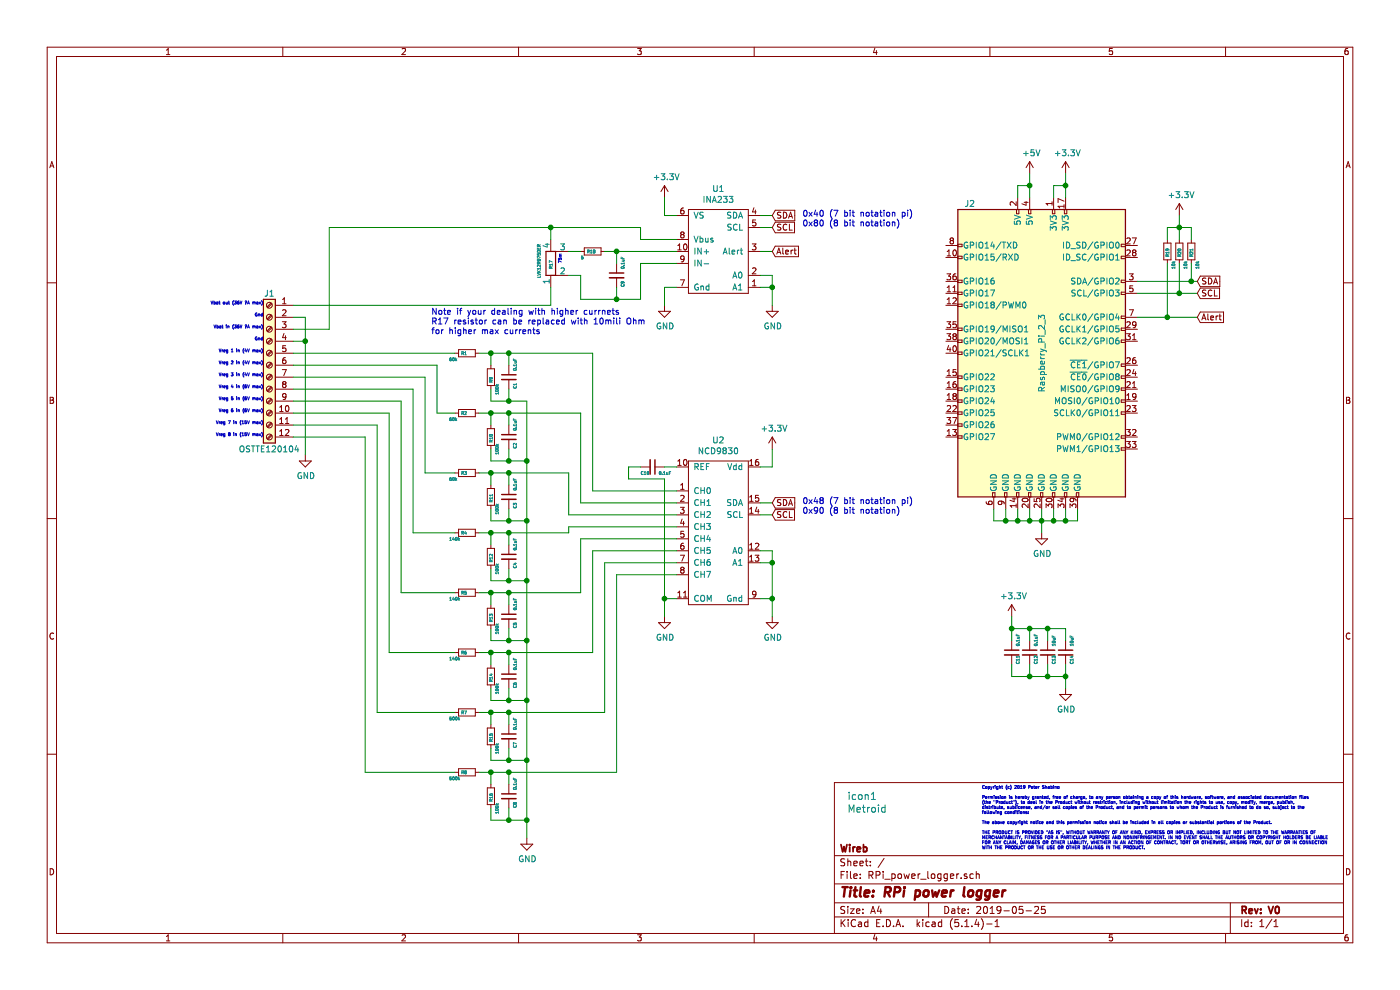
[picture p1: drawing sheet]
EESchema Schematic File Version 4
LIBS:power
LIBS:device
LIBS:transistors
LIBS:conn
LIBS:linear
LIBS:regul
LIBS:74xx
LIBS:cmos4000
LIBS:adc-dac
LIBS:memory
LIBS:xilinx
LIBS:microcontrollers
LIBS:dsp
LIBS:microchip
LIBS:analog_switches
LIBS:motorola
LIBS:texas
LIBS:intel
LIBS:audio
LIBS:interface
LIBS:digital-audio
LIBS:philips
LIBS:display
LIBS:cypress
LIBS:siliconi
LIBS:opto
LIBS:atmel
LIBS:contrib
LIBS:valves
LIBS:A&O
LIBS:Aliexpress
LIBS:Arkled
LIBS:Avago
LIBS:badgelife_shitty_addon_v169bis
LIBS:badgelife_shitty_connector
LIBS:BCD
LIBS:Citizen
LIBS:Conexant
LIBS:Conn_pjs
LIBS:Cree
LIBS:CTS
LIBS:degson
LIBS:Diodes_inc
LIBS:dk_Addressable-Specialty
LIBS:dk_Alarms-Buzzers-and-Sirens
LIBS:dk_Automotive-Relays
LIBS:dk_Balun
LIBS:dk_Barrel-Audio-Connectors
LIBS:dk_Battery-Holders-Clips-Contacts
LIBS:dk_Clock-Timing-Clock-Generators-PLLs-Frequency-Synthesizers
LIBS:dk_Clock-Timing-Programmable-Timers-and-Oscillators
LIBS:dk_Clock-Timing-Real-Time-Clocks
LIBS:dk_Coaxial-Connectors-RF
LIBS:dk_Current-Transducers
LIBS:dk_D-Sub-Connectors
LIBS:dk_Data-Acquisition-ADCs-DACs-Special-Purpose
LIBS:dk_Data-Acquisition-Analog-to-Digital-Converters-ADC
LIBS:dk_Data-Acquisition-Digital-Potentiometers
LIBS:dk_Data-Acquisition-Digital-to-Analog-Converters-DAC
LIBS:dk_Data-Acquisition-Touch-Screen-Controllers
LIBS:dk_DC-DC-Converters
LIBS:dk_Digital-Isolators
LIBS:dk_Diodes-Bridge-Rectifiers
LIBS:dk_Diodes-Rectifiers-Arrays
LIBS:dk_Diodes-Rectifiers-Single
LIBS:dk_Diodes-Zener-Single
LIBS:dk_Display-Modules-LCD-OLED-Graphic
LIBS:dk_Display-Modules-LED-Character-and-Numeric
LIBS:dk_Embedded-Microcontrollers
LIBS:dk_Encoders
LIBS:dk_Evaluation-Boards-Sensors
LIBS:dk_Ferrite-Beads-and-Chips
LIBS:dk_Fixed-Inductors
LIBS:dk_Fuses
LIBS:dk_Gas-Sensors
LIBS:dk_Humidity-Moisture-Sensors
LIBS:dk_Image-Sensors-Camera
LIBS:dk_Infrared-UV-Visible-Emitters
LIBS:dk_Inrush-Current-Limiters-ICL
LIBS:dk_Interface-Analog-Switches-Multiplexers-Demultiplexers
LIBS:dk_Interface-Analog-Switches-Special-Purpose
LIBS:dk_Interface-Controllers
LIBS:dk_Interface-Drivers-Receivers-Transceivers
LIBS:dk_Interface-I-O-Expanders
LIBS:dk_Interface-Modules
LIBS:dk_Interface-Sensor-and-Detector-Interfaces
LIBS:dk_Interface-Sensor-Capacitive-Touch
LIBS:dk_Interface-Specialized
LIBS:dk_LED-Indication-Discrete
LIBS:dk_LEDs-Circuit-Board-Indicators-Arrays-Light-Bars-Bar-Graphs
LIBS:dk_Linear-Amplifiers-Audio
LIBS:dk_Linear-Amplifiers-Instrumentation-OP-Amps-Buffer-Amps
LIBS:dk_Linear-Comparators
LIBS:dk_Logic-Buffers-Drivers-Receivers-Transceivers
LIBS:dk_Logic-Flip-Flops
LIBS:dk_Logic-Gates-and-Inverters
LIBS:dk_Logic-Multivibrators
LIBS:dk_Logic-Shift-Registers
LIBS:dk_Logic-Signal-Switches-Multiplexers-Decoders
LIBS:dk_Logic-Translators-Level-Shifters
LIBS:dk_Magnetic-Sensors-Compass-Magnetic-Field-Modules
LIBS:dk_Magnetic-Sensors-Linear-Compass-ICs
LIBS:dk_Magnetic-Sensors-Switches-Solid-State
LIBS:dk_Memory-Connectors-PC-Card-Sockets
LIBS:dk_Memory
LIBS:dk_Microphones
LIBS:dk_Modular-Connectors-Jacks-With-Magnetics
LIBS:dk_Modular-Connectors-Jacks
LIBS:dk_Motion-Sensors-Accelerometers
LIBS:dk_Motion-Sensors-IMUs-Inertial-Measurement-Units
LIBS:dk_Motion-Sensors-Tilt-Switches
LIBS:dk_Navigation-Switches-Joystick
LIBS:dk_Optical-Sensors-Ambient-Light-IR-UV-Sensors
LIBS:dk_Optical-Sensors-Photo-Detectors-Remote-Receiver
LIBS:dk_Optical-Sensors-Photodiodes
LIBS:dk_Optical-Sensors-Phototransistors
LIBS:dk_Optical-Sensors-Reflective-Analog-Output
LIBS:dk_Optoisolators-Logic-Output
LIBS:dk_Optoisolators-Transistor-Photovoltaic-Output
LIBS:dk_Optoisolators-Triac-SCR-Output
LIBS:dk_Oscillators
LIBS:dk_PMIC-AC-DC-Converters-Offline-Switchers
LIBS:dk_PMIC-Battery-Chargers
LIBS:dk_PMIC-Battery-Management
LIBS:dk_PMIC-Current-Regulation-Management
LIBS:dk_PMIC-Full-Half-Bridge-Drivers
LIBS:dk_PMIC-Gate-Drivers
LIBS:dk_PMIC-LED-Drivers
LIBS:dk_PMIC-Motor-Drivers-Controllers
LIBS:dk_PMIC-OR-Controllers-Ideal-Diodes
LIBS:dk_PMIC-Power-Distribution-Switches-Load-Drivers
LIBS:dk_PMIC-Power-Management-Specialized
LIBS:dk_PMIC-RMS-to-DC-Converters
LIBS:dk_PMIC-Supervisors
LIBS:dk_PMIC-Thermal-Management
LIBS:dk_PMIC-V-F-and-F-V-Converters
LIBS:dk_PMIC-Voltage-Reference
LIBS:dk_PMIC-Voltage-Regulators-DC-DC-Switching-Controllers
LIBS:dk_PMIC-Voltage-Regulators-DC-DC-Switching-Regulators
LIBS:dk_PMIC-Voltage-Regulators-Linear
LIBS:dk_PMIC-Voltage-Regulators-Special-Purpose
LIBS:dk_Power-Relays-Over-2-Amps
LIBS:dk_Pressure-Sensors-Transducers
LIBS:dk_Programmable-Oscillators
LIBS:dk_Pushbutton-Switches
LIBS:dk_Rectangular-Connectors-Headers-Male-Pins
LIBS:dk_Reed-Relays
LIBS:dk_Resistor-Networks-Arrays
LIBS:dk_RF-Amplifiers
LIBS:dk_RF-Antennas
LIBS:dk_RF-Demodulators
LIBS:dk_RF-Detectors
LIBS:dk_RF-Evaluation-and-Development-Kits-Boards
LIBS:dk_RF-Receivers
LIBS:dk_RF-Switches
LIBS:dk_RF-Transceiver-ICs
LIBS:dk_RF-Transceiver-Modules
LIBS:dk_RF-Transmitters
LIBS:dk_RFID-RF-Access-Monitoring-ICs
LIBS:dk_Rotary-Potentiometers-Rheostats
LIBS:dk_Sensors-Transducers_Accessories
LIBS:dk_Signal-Relays-Up-to-2-Amps
LIBS:dk_Slide-Switches
LIBS:dk_Solid-State-Relays
LIBS:dk_Specialized-ICs
LIBS:dk_Specialized-Sensors
LIBS:dk_Surge-Suppression-ICs
LIBS:dk_Tactile-Switches
LIBS:dk_Temperature-Sensors-Analog-and-Digital-Output
LIBS:dk_Thermal-Cutoffs-Thermal-Fuses
LIBS:dk_Thyristors-DIACs-SIDACs
LIBS:dk_Thyristors-SCRs
LIBS:dk_Thyristors-TRIACs
LIBS:dk_Toggle-Switches
LIBS:dk_Transistors-Bipolar-BJT-Arrays
LIBS:dk_Transistors-Bipolar-BJT-RF
LIBS:dk_Transistors-Bipolar-BJT-Single-Pre-Biased
LIBS:dk_Transistors-Bipolar-BJT-Single
LIBS:dk_Transistors-FETs-MOSFETs-Arrays
LIBS:dk_Transistors-FETs-MOSFETs-RF
LIBS:dk_Transistors-FETs-MOSFETs-Single
LIBS:dk_Transistors-JFETs
LIBS:dk_Trimmer-Potentiometers
LIBS:dk_TVS-Diodes
LIBS:dk_TVS-Mixed-Technology
LIBS:dk_USB-DVI-HDMI-Connectors
LIBS:Eaton_Bussmann
LIBS:Fairchild
LIBS:Harvatek
LIBS:Industrial
LIBS:ISSI
LIBS:IXYS
LIBS:Kemet
LIBS:Kingbright
LIBS:Knowles
LIBS:LED-pjs
LIBS:metroid
LIBS:MF_Aesthetics
LIBS:MF_Connectors
LIBS:MF_Discrete_Semiconductor
LIBS:MF_Displays
LIBS:MF_Frequency_Control
LIBS:MF_IC_Analog
LIBS:MF_IC_Digital
LIBS:MF_IC_Power
LIBS:MF_LEDs
LIBS:MF_Passives
LIBS:MF_Sensors
LIBS:MF_Switches
LIBS:Micrel
LIBS:Microchip_pjs
LIBS:nuvoton
LIBS:NXP
LIBS:On_Semi
LIBS:Oscillators
LIBS:Parallax
LIBS:passive
LIBS:raspberry_pi
LIBS:Richtek
LIBS:Rohm_semi
LIBS:Sharp
LIBS:Stepstick
LIBS:ST_Micro
LIBS:Switch_pjs
LIBS:Taiwan_semi
LIBS:TI
LIBS:TI_pjs
LIBS:Toshiba
LIBS:transistors_pjs
LIBS:Tymkrs
LIBS:Vishay
LIBS:RPi_power_logger-cache
EELAYER 30 0
EELAYER END
$Descr A4 11693 8268
encoding utf-8
Sheet 1 1
Title "RPi power logger"
Date "2019-05-25"
Rev "V0"
Comp "Wireb"
Comment1 ""
Comment2 ""
Comment3 ""
Comment4 ""
$EndDescr
$Comp
L Connector:Raspberry_Pi_2_3 J2
U 1 1
P 8700 2950
F 0 "J2" H 8100 4200 50  0000 C CNN
F 1 "Raspberry_Pi_2_3" V 8700 2950 50  0000 C CNN
F 2 "Pin_Headers:Pin_Header_Straight_2x20_Pitch2.54mm" H 8700 2950 50  0001 C CNN
F 3 "https://www.raspberrypi.org/documentation/hardware/raspberrypi/schematics/rpi_SCH_3bplus_1p0_reduced.pdf" H 8700 2950 50  0001 C CNN
	1    8700 2950
	1    0    0    -1  
$EndComp
$Comp
L TI_pjs:INA233 U1
U 1 1
P 6350 1800
F 0 "U1" H 6000 2025 50  0000 C CNN
F 1 "INA233" H 6000 1934 50  0000 C CNN
F 2 "digikey-footprints:MSOP-10_W3mm" H 6250 1800 50  0001 C CNN
F 3 "" H 6250 1800 50  0001 C CNN
	1    6350 1800
	1    0    0    -1  
$EndComp
$Comp
L On_Semi:NCD9830 U2
U 1 1
P 6350 3900
F 0 "U2" H 6000 4125 50  0000 C CNN
F 1 "NCD9830" H 6000 4034 50  0000 C CNN
F 2 "Housings_SSOP:TSSOP-16_4.4x5mm_Pitch0.65mm" H 6250 3500 50  0001 C CNN
F 3 "" H 6250 3500 50  0001 C CNN
	1    6350 3900
	1    0    0    -1  
$EndComp
Wire Wire Line
	8500 1650 8500 1550
Wire Wire Line
	8500 1550 8600 1550
Wire Wire Line
	8600 1550 8600 1650
Wire Wire Line
	8600 1550 8600 1450
Connection ~ 8600 1550
Wire Wire Line
	8800 1650 8800 1550
Wire Wire Line
	8800 1550 8900 1550
Wire Wire Line
	8900 1550 8900 1650
Wire Wire Line
	8900 1550 8900 1450
Connection ~ 8900 1550
Wire Wire Line
	8300 4250 8300 4350
Wire Wire Line
	8300 4350 8400 4350
Wire Wire Line
	9000 4350 9000 4250
Wire Wire Line
	8900 4250 8900 4350
Connection ~ 8900 4350
Wire Wire Line
	8900 4350 9000 4350
Wire Wire Line
	8400 4250 8400 4350
Connection ~ 8400 4350
Wire Wire Line
	8400 4350 8500 4350
Wire Wire Line
	8500 4250 8500 4350
Connection ~ 8500 4350
Wire Wire Line
	8500 4350 8600 4350
Wire Wire Line
	8800 4250 8800 4350
Connection ~ 8800 4350
Wire Wire Line
	8800 4350 8900 4350
Wire Wire Line
	8700 4250 8700 4350
Connection ~ 8700 4350
Wire Wire Line
	8700 4350 8800 4350
Wire Wire Line
	8600 4250 8600 4350
Connection ~ 8600 4350
Wire Wire Line
	8600 4350 8700 4350
Wire Wire Line
	8700 4350 8700 4450
$Comp
L power:+5V #PWR010
U 1 1
P 8600 1450
F 0 "#PWR010" H 8600 1300 50  0001 C CNN
F 1 "+5V" H 8615 1623 50  0000 C CNN
F 2 "" H 8600 1450 50  0001 C CNN
F 3 "" H 8600 1450 50  0001 C CNN
	1    8600 1450
	1    0    0    -1  
$EndComp
$Comp
L power:+3.3V #PWR012
U 1 1
P 8900 1450
F 0 "#PWR012" H 8900 1300 50  0001 C CNN
F 1 "+3.3V" H 8915 1623 50  0000 C CNN
F 2 "" H 8900 1450 50  0001 C CNN
F 3 "" H 8900 1450 50  0001 C CNN
	1    8900 1450
	1    0    0    -1  
$EndComp
$Comp
L power:GND #PWR011
U 1 1
P 8700 4450
F 0 "#PWR011" H 8700 4200 50  0001 C CNN
F 1 "GND" H 8705 4277 50  0000 C CNN
F 2 "" H 8700 4450 50  0001 C CNN
F 3 "" H 8700 4450 50  0001 C CNN
	1    8700 4450
	1    0    0    -1  
$EndComp
Wire Wire Line
	9500 2350 9950 2350
Wire Wire Line
	9500 2450 9850 2450
Text GLabel 10000 2350 2    50   Input ~ 0
SDA
Text GLabel 10000 2450 2    50   Input ~ 0
SCL
Wire Wire Line
	9500 2650 9750 2650
Text GLabel 10000 2650 2    50   Input ~ 0
Alert
$Comp
L Device:R_Small R19
U 1 1
P 9750 2100
F 0 "R19" V 9750 2050 25  0000 L CNN
F 1 "10k" V 9800 1950 25  0000 L CNN
F 2 "Resistors_SMD:R_0603" H 9750 2100 50  0001 C CNN
F 3 "~" H 9750 2100 50  0001 C CNN
	1    9750 2100
	1    0    0    -1  
$EndComp
$Comp
L Device:R_Small R20
U 1 1
P 9850 2100
F 0 "R20" V 9850 2050 25  0000 L CNN
F 1 "10k" V 9900 1950 25  0000 L CNN
F 2 "Resistors_SMD:R_0603" H 9850 2100 50  0001 C CNN
F 3 "~" H 9850 2100 50  0001 C CNN
	1    9850 2100
	1    0    0    -1  
$EndComp
$Comp
L Device:R_Small R21
U 1 1
P 9950 2100
F 0 "R21" V 9950 2050 25  0000 L CNN
F 1 "10k" V 10000 1950 25  0000 L CNN
F 2 "Resistors_SMD:R_0603" H 9950 2100 50  0001 C CNN
F 3 "~" H 9950 2100 50  0001 C CNN
	1    9950 2100
	1    0    0    -1  
$EndComp
Wire Wire Line
	9750 2000 9750 1900
Wire Wire Line
	9750 1900 9850 1900
Wire Wire Line
	9950 1900 9950 2000
Wire Wire Line
	9850 2000 9850 1900
Connection ~ 9850 1900
Wire Wire Line
	9850 1900 9950 1900
Wire Wire Line
	9850 1900 9850 1800
Wire Wire Line
	9950 2200 9950 2350
Connection ~ 9950 2350
Wire Wire Line
	9950 2350 10000 2350
Wire Wire Line
	9850 2200 9850 2450
Connection ~ 9850 2450
Wire Wire Line
	9850 2450 10000 2450
Wire Wire Line
	9750 2200 9750 2650
Connection ~ 9750 2650
Wire Wire Line
	9750 2650 10000 2650
$Comp
L power:+3.3V #PWR014
U 1 1
P 9850 1800
F 0 "#PWR014" H 9850 1650 50  0001 C CNN
F 1 "+3.3V" H 9865 1973 50  0000 C CNN
F 2 "" H 9850 1800 50  0001 C CNN
F 3 "" H 9850 1800 50  0001 C CNN
	1    9850 1800
	1    0    0    -1  
$EndComp
$Comp
L Device:C_Small C11
U 1 1
P 8450 5450
F 0 "C11" V 8500 5350 25  0000 L CNN
F 1 "0.1uF" V 8500 5500 25  0000 L CNN
F 2 "Capacitors_SMD:C_0603" H 8450 5450 50  0001 C CNN
F 3 "~" H 8450 5450 50  0001 C CNN
	1    8450 5450
	1    0    0    -1  
$EndComp
Wire Wire Line
	6350 4600 6450 4600
Wire Wire Line
	6450 4600 6450 4700
Wire Wire Line
	6350 5000 6450 5000
Connection ~ 6450 5000
Wire Wire Line
	6450 5000 6450 5150
Wire Wire Line
	6350 4700 6450 4700
Connection ~ 6450 4700
Wire Wire Line
	6450 4700 6450 5000
Wire Wire Line
	6350 3900 6450 3900
Wire Wire Line
	6450 3900 6450 3750
$Comp
L power:GND #PWR08
U 1 1
P 6450 5150
F 0 "#PWR08" H 6450 4900 50  0001 C CNN
F 1 "GND" H 6455 4977 50  0000 C CNN
F 2 "" H 6450 5150 50  0001 C CNN
F 3 "" H 6450 5150 50  0001 C CNN
	1    6450 5150
	1    0    0    -1  
$EndComp
$Comp
L power:+3.3V #PWR07
U 1 1
P 6450 3750
F 0 "#PWR07" H 6450 3600 50  0001 C CNN
F 1 "+3.3V" H 6465 3923 50  0000 C CNN
F 2 "" H 6450 3750 50  0001 C CNN
F 3 "" H 6450 3750 50  0001 C CNN
	1    6450 3750
	1    0    0    -1  
$EndComp
Text Notes 6700 1900 0    50   ~ 0
0x40 (7 bit notation pi)\n0x80 (8 bit notation) 
Wire Wire Line
	6350 2300 6450 2300
Wire Wire Line
	6450 2300 6450 2400
Wire Wire Line
	6350 2400 6450 2400
Connection ~ 6450 2400
Wire Wire Line
	6450 2400 6450 2550
Wire Wire Line
	5650 2400 5550 2400
Wire Wire Line
	5550 2400 5550 2550
Wire Wire Line
	5650 1800 5550 1800
Wire Wire Line
	5550 1800 5550 1650
$Comp
L power:+3.3V #PWR03
U 1 1
P 5550 1650
F 0 "#PWR03" H 5550 1500 50  0001 C CNN
F 1 "+3.3V" H 5565 1823 50  0000 C CNN
F 2 "" H 5550 1650 50  0001 C CNN
F 3 "" H 5550 1650 50  0001 C CNN
	1    5550 1650
	1    0    0    -1  
$EndComp
$Comp
L power:GND #PWR04
U 1 1
P 5550 2550
F 0 "#PWR04" H 5550 2300 50  0001 C CNN
F 1 "GND" H 5555 2377 50  0000 C CNN
F 2 "" H 5550 2550 50  0001 C CNN
F 3 "" H 5550 2550 50  0001 C CNN
	1    5550 2550
	1    0    0    -1  
$EndComp
$Comp
L power:GND #PWR06
U 1 1
P 6450 2550
F 0 "#PWR06" H 6450 2300 50  0001 C CNN
F 1 "GND" H 6455 2377 50  0000 C CNN
F 2 "" H 6450 2550 50  0001 C CNN
F 3 "" H 6450 2550 50  0001 C CNN
	1    6450 2550
	1    0    0    -1  
$EndComp
Text Notes 6700 4300 0    50   ~ 0
0x48 (7 bit notation pi)\n0x90 (8 bit notation) 
Wire Wire Line
	6350 1800 6450 1800
Wire Wire Line
	6350 1900 6450 1900
Wire Wire Line
	6350 4200 6450 4200
Wire Wire Line
	6350 4300 6450 4300
Text GLabel 6450 1800 2    50   Input ~ 0
SDA
Text GLabel 6450 4200 2    50   Input ~ 0
SDA
Text GLabel 6450 1900 2    50   Input ~ 0
SCL
Text GLabel 6450 4300 2    50   Input ~ 0
SCL
Wire Wire Line
	6350 2100 6450 2100
Text GLabel 6450 2100 2    50   Input ~ 0
Alert
$Comp
L Device:R_Small R18
U 1 1
P 4950 2100
F 0 "R18" V 4950 2050 25  0000 L CNN
F 1 "5" V 5000 2000 25  0000 L CNN
F 2 "Resistors_SMD:R_0603" H 4950 2100 50  0001 C CNN
F 3 "~" H 4950 2100 50  0001 C CNN
	1    4950 2100
	0    1    1    0   
$EndComp
$Comp
L Device:C_Small C9
U 1 1
P 5150 2300
F 0 "C9" V 5200 2200 25  0000 L CNN
F 1 "0.1uF" V 5200 2350 25  0000 L CNN
F 2 "Capacitors_SMD:C_0603" H 5150 2300 50  0001 C CNN
F 3 "~" H 5150 2300 50  0001 C CNN
	1    5150 2300
	1    0    0    -1  
$EndComp
Wire Wire Line
	4750 2100 4850 2100
Wire Wire Line
	5050 2100 5150 2100
Wire Wire Line
	5150 2100 5150 2200
Wire Wire Line
	5350 2000 5650 2000
Connection ~ 5150 2100
Wire Wire Line
	5150 2500 5150 2400
Wire Wire Line
	5650 2200 5350 2200
Wire Wire Line
	5350 2200 5350 2500
Wire Wire Line
	5350 2500 5150 2500
$Comp
L Device:C_Small C12
U 1 1
P 8600 5450
F 0 "C12" V 8650 5350 25  0000 L CNN
F 1 "0.1uF" V 8650 5500 25  0000 L CNN
F 2 "Capacitors_SMD:C_0603" H 8600 5450 50  0001 C CNN
F 3 "~" H 8600 5450 50  0001 C CNN
	1    8600 5450
	1    0    0    -1  
$EndComp
$Comp
L Device:C_Small C13
U 1 1
P 8750 5450
F 0 "C13" V 8800 5350 25  0000 L CNN
F 1 "10uF" V 8800 5500 25  0000 L CNN
F 2 "Capacitors_SMD:C_0805" H 8750 5450 50  0001 C CNN
F 3 "~" H 8750 5450 50  0001 C CNN
	1    8750 5450
	1    0    0    -1  
$EndComp
$Comp
L Device:C_Small C14
U 1 1
P 8900 5450
F 0 "C14" V 8950 5350 25  0000 L CNN
F 1 "10uF" V 8950 5500 25  0000 L CNN
F 2 "Capacitors_SMD:C_0805" H 8900 5450 50  0001 C CNN
F 3 "~" H 8900 5450 50  0001 C CNN
	1    8900 5450
	1    0    0    -1  
$EndComp
Wire Wire Line
	8450 5550 8450 5650
Wire Wire Line
	8450 5650 8600 5650
Wire Wire Line
	8900 5650 8900 5550
Wire Wire Line
	8750 5550 8750 5650
Connection ~ 8750 5650
Wire Wire Line
	8750 5650 8900 5650
Wire Wire Line
	8600 5550 8600 5650
Connection ~ 8600 5650
Wire Wire Line
	8600 5650 8750 5650
Wire Wire Line
	8900 5650 8900 5750
Connection ~ 8900 5650
Wire Wire Line
	8450 5350 8450 5250
Wire Wire Line
	8450 5250 8600 5250
Wire Wire Line
	8900 5250 8900 5350
Wire Wire Line
	8750 5350 8750 5250
Connection ~ 8750 5250
Wire Wire Line
	8750 5250 8900 5250
Wire Wire Line
	8600 5350 8600 5250
Connection ~ 8600 5250
Wire Wire Line
	8600 5250 8750 5250
Connection ~ 8450 5250
Wire Wire Line
	8450 5250 8450 5150
$Comp
L power:+3.3V #PWR09
U 1 1
P 8450 5150
F 0 "#PWR09" H 8450 5000 50  0001 C CNN
F 1 "+3.3V" H 8465 5323 50  0000 C CNN
F 2 "" H 8450 5150 50  0001 C CNN
F 3 "" H 8450 5150 50  0001 C CNN
	1    8450 5150
	1    0    0    -1  
$EndComp
$Comp
L power:GND #PWR013
U 1 1
P 8900 5750
F 0 "#PWR013" H 8900 5500 50  0001 C CNN
F 1 "GND" H 8905 5577 50  0000 C CNN
F 2 "" H 8900 5750 50  0001 C CNN
F 3 "" H 8900 5750 50  0001 C CNN
	1    8900 5750
	1    0    0    -1  
$EndComp
$Comp
L Device:C_Small C10
U 1 1
P 5450 3900
F 0 "C10" V 5500 3800 25  0000 L CNN
F 1 "0.1uF" V 5500 3950 25  0000 L CNN
F 2 "Capacitors_SMD:C_0603" H 5450 3900 50  0001 C CNN
F 3 "~" H 5450 3900 50  0001 C CNN
	1    5450 3900
	0    1    1    0   
$EndComp
Wire Wire Line
	5650 3900 5550 3900
Wire Wire Line
	5350 3900 5250 3900
Wire Wire Line
	5250 3900 5250 4000
Wire Wire Line
	5650 5000 5550 5000
Wire Wire Line
	5550 5000 5550 5150
Wire Wire Line
	5550 5000 5550 4000
Wire Wire Line
	5550 4000 5250 4000
Connection ~ 5550 5000
$Comp
L power:GND #PWR05
U 1 1
P 5550 5150
F 0 "#PWR05" H 5550 4900 50  0001 C CNN
F 1 "GND" H 5555 4977 50  0000 C CNN
F 2 "" H 5550 5150 50  0001 C CNN
F 3 "" H 5550 5150 50  0001 C CNN
	1    5550 5150
	1    0    0    -1  
$EndComp
$Comp
L Connector:Screw_Terminal_01x12 J1
U 1 1
P 2250 3050
F 0 "J1" H 2250 3650 50  0000 C CNN
F 1 "OSTTE120104" H 2250 2350 50  0000 C CNN
F 2 "TerminalBlocks_Phoenix:TerminalBlock_Phoenix_PT-3.5mm_12pol" H 2250 3050 50  0001 C CNN
F 3 "~" H 2250 3050 50  0001 C CNN
	1    2250 3050
	-1   0    0    -1  
$EndComp
Wire Wire Line
	2450 2650 2550 2650
Wire Wire Line
	2550 2650 2550 2850
Wire Wire Line
	2450 2850 2550 2850
Connection ~ 2550 2850
Wire Wire Line
	2550 2850 2550 3800
$Comp
L power:GND #PWR01
U 1 1
P 2550 3800
F 0 "#PWR01" H 2550 3550 50  0001 C CNN
F 1 "GND" H 2555 3627 50  0000 C CNN
F 2 "" H 2550 3800 50  0001 C CNN
F 3 "" H 2550 3800 50  0001 C CNN
	1    2550 3800
	1    0    0    -1  
$EndComp
Text Notes 2200 2750 2    25   ~ 0
Vbat in (36V ?A max)
Text Notes 2200 2650 2    25   ~ 0
Gnd
Text Notes 2200 2550 2    25   ~ 0
Vbat out (36V ?A max)
Text Notes 2200 2850 2    25   ~ 0
Gnd
Text Notes 2200 2950 2    25   ~ 0
Vreg 1 in (4V max)
Text Notes 2200 3050 2    25   ~ 0
Vreg 2 in (4V max)
Text Notes 2200 3150 2    25   ~ 0
Vreg 3 in (4V max)
Text Notes 2200 3250 2    25   ~ 0
Vreg 4 in (6V max)
Text Notes 2200 3350 2    25   ~ 0
Vreg 5 in (6V max)
Text Notes 2200 3450 2    25   ~ 0
Vreg 6 in (6V max)
Text Notes 2200 3550 2    25   ~ 0
Vreg 7 in (15V max)
Text Notes 2200 3650 2    25   ~ 0
Vreg 8 in (15V max)
$Comp
L Device:R_Small R1
U 1 1
P 3900 2950
F 0 "R1" V 3900 2900 25  0000 L CNN
F 1 "60k" V 3950 2800 25  0000 L CNN
F 2 "Resistors_SMD:R_0603" H 3900 2950 50  0001 C CNN
F 3 "~" H 3900 2950 50  0001 C CNN
	1    3900 2950
	0    1    1    0   
$EndComp
$Comp
L Device:R_Small R9
U 1 1
P 4100 3150
F 0 "R9" V 4100 3100 25  0000 L CNN
F 1 "100k" V 4150 3000 25  0000 L CNN
F 2 "Resistors_SMD:R_0603" H 4100 3150 50  0001 C CNN
F 3 "~" H 4100 3150 50  0001 C CNN
	1    4100 3150
	1    0    0    -1  
$EndComp
$Comp
L Device:C_Small C1
U 1 1
P 4250 3150
F 0 "C1" V 4300 3050 25  0000 L CNN
F 1 "0.1uF" V 4300 3200 25  0000 L CNN
F 2 "Capacitors_SMD:C_0603" H 4250 3150 50  0001 C CNN
F 3 "~" H 4250 3150 50  0001 C CNN
	1    4250 3150
	1    0    0    -1  
$EndComp
Wire Wire Line
	2450 2950 3800 2950
Wire Wire Line
	4000 2950 4100 2950
Wire Wire Line
	4250 2950 4250 3050
Wire Wire Line
	4100 3050 4100 2950
Connection ~ 4100 2950
Wire Wire Line
	4100 2950 4250 2950
Wire Wire Line
	4100 3250 4100 3350
Wire Wire Line
	4100 3350 4250 3350
Wire Wire Line
	4250 3350 4250 3250
Wire Wire Line
	4250 2950 4950 2950
Wire Wire Line
	4950 2950 4950 4100
Wire Wire Line
	4950 4100 5650 4100
Connection ~ 4250 2950
$Comp
L Device:R_Small R2
U 1 1
P 3900 3450
F 0 "R2" V 3900 3400 25  0000 L CNN
F 1 "60k" V 3950 3300 25  0000 L CNN
F 2 "Resistors_SMD:R_0603" H 3900 3450 50  0001 C CNN
F 3 "~" H 3900 3450 50  0001 C CNN
	1    3900 3450
	0    1    1    0   
$EndComp
$Comp
L Device:R_Small R10
U 1 1
P 4100 3650
F 0 "R10" V 4100 3600 25  0000 L CNN
F 1 "100k" V 4150 3500 25  0000 L CNN
F 2 "Resistors_SMD:R_0603" H 4100 3650 50  0001 C CNN
F 3 "~" H 4100 3650 50  0001 C CNN
	1    4100 3650
	1    0    0    -1  
$EndComp
$Comp
L Device:C_Small C2
U 1 1
P 4250 3650
F 0 "C2" V 4300 3550 25  0000 L CNN
F 1 "0.1uF" V 4300 3700 25  0000 L CNN
F 2 "Capacitors_SMD:C_0603" H 4250 3650 50  0001 C CNN
F 3 "~" H 4250 3650 50  0001 C CNN
	1    4250 3650
	1    0    0    -1  
$EndComp
Wire Wire Line
	4000 3450 4100 3450
Wire Wire Line
	4250 3450 4250 3550
Wire Wire Line
	4100 3550 4100 3450
Connection ~ 4100 3450
Wire Wire Line
	4100 3450 4250 3450
Wire Wire Line
	4100 3750 4100 3850
Wire Wire Line
	4100 3850 4250 3850
Wire Wire Line
	4250 3850 4250 3750
$Comp
L Device:R_Small R3
U 1 1
P 3900 3950
F 0 "R3" V 3900 3900 25  0000 L CNN
F 1 "60k" V 3950 3800 25  0000 L CNN
F 2 "Resistors_SMD:R_0603" H 3900 3950 50  0001 C CNN
F 3 "~" H 3900 3950 50  0001 C CNN
	1    3900 3950
	0    1    1    0   
$EndComp
$Comp
L Device:R_Small R11
U 1 1
P 4100 4150
F 0 "R11" V 4100 4100 25  0000 L CNN
F 1 "100k" V 4150 4000 25  0000 L CNN
F 2 "Resistors_SMD:R_0603" H 4100 4150 50  0001 C CNN
F 3 "~" H 4100 4150 50  0001 C CNN
	1    4100 4150
	1    0    0    -1  
$EndComp
$Comp
L Device:C_Small C3
U 1 1
P 4250 4150
F 0 "C3" V 4300 4050 25  0000 L CNN
F 1 "0.1uF" V 4300 4200 25  0000 L CNN
F 2 "Capacitors_SMD:C_0603" H 4250 4150 50  0001 C CNN
F 3 "~" H 4250 4150 50  0001 C CNN
	1    4250 4150
	1    0    0    -1  
$EndComp
Wire Wire Line
	4000 3950 4100 3950
Wire Wire Line
	4250 3950 4250 4050
Wire Wire Line
	4100 4050 4100 3950
Connection ~ 4100 3950
Wire Wire Line
	4100 3950 4250 3950
Wire Wire Line
	4100 4250 4100 4350
Wire Wire Line
	4100 4350 4250 4350
Wire Wire Line
	4250 4350 4250 4250
$Comp
L Device:R_Small R4
U 1 1
P 3900 4450
F 0 "R4" V 3900 4400 25  0000 L CNN
F 1 "140k" V 3950 4300 25  0000 L CNN
F 2 "Resistors_SMD:R_0603" H 3900 4450 50  0001 C CNN
F 3 "~" H 3900 4450 50  0001 C CNN
	1    3900 4450
	0    1    1    0   
$EndComp
$Comp
L Device:R_Small R12
U 1 1
P 4100 4650
F 0 "R12" V 4100 4600 25  0000 L CNN
F 1 "100k" V 4150 4500 25  0000 L CNN
F 2 "Resistors_SMD:R_0603" H 4100 4650 50  0001 C CNN
F 3 "~" H 4100 4650 50  0001 C CNN
	1    4100 4650
	1    0    0    -1  
$EndComp
$Comp
L Device:C_Small C4
U 1 1
P 4250 4650
F 0 "C4" V 4300 4550 25  0000 L CNN
F 1 "0.1uF" V 4300 4700 25  0000 L CNN
F 2 "Capacitors_SMD:C_0603" H 4250 4650 50  0001 C CNN
F 3 "~" H 4250 4650 50  0001 C CNN
	1    4250 4650
	1    0    0    -1  
$EndComp
Wire Wire Line
	4000 4450 4100 4450
Wire Wire Line
	4250 4450 4250 4550
Wire Wire Line
	4100 4550 4100 4450
Connection ~ 4100 4450
Wire Wire Line
	4100 4450 4250 4450
Wire Wire Line
	4100 4750 4100 4850
Wire Wire Line
	4100 4850 4250 4850
Wire Wire Line
	4250 4850 4250 4750
$Comp
L Device:R_Small R5
U 1 1
P 3900 4950
F 0 "R5" V 3900 4900 25  0000 L CNN
F 1 "140k" V 3950 4800 25  0000 L CNN
F 2 "Resistors_SMD:R_0603" H 3900 4950 50  0001 C CNN
F 3 "~" H 3900 4950 50  0001 C CNN
	1    3900 4950
	0    1    1    0   
$EndComp
$Comp
L Device:R_Small R13
U 1 1
P 4100 5150
F 0 "R13" V 4100 5100 25  0000 L CNN
F 1 "100k" V 4150 5000 25  0000 L CNN
F 2 "Resistors_SMD:R_0603" H 4100 5150 50  0001 C CNN
F 3 "~" H 4100 5150 50  0001 C CNN
	1    4100 5150
	1    0    0    -1  
$EndComp
$Comp
L Device:C_Small C5
U 1 1
P 4250 5150
F 0 "C5" V 4300 5050 25  0000 L CNN
F 1 "0.1uF" V 4300 5200 25  0000 L CNN
F 2 "Capacitors_SMD:C_0603" H 4250 5150 50  0001 C CNN
F 3 "~" H 4250 5150 50  0001 C CNN
	1    4250 5150
	1    0    0    -1  
$EndComp
Wire Wire Line
	4000 4950 4100 4950
Wire Wire Line
	4250 4950 4250 5050
Wire Wire Line
	4100 5050 4100 4950
Connection ~ 4100 4950
Wire Wire Line
	4100 4950 4250 4950
Wire Wire Line
	4100 5250 4100 5350
Wire Wire Line
	4100 5350 4250 5350
Wire Wire Line
	4250 5350 4250 5250
$Comp
L Device:R_Small R6
U 1 1
P 3900 5450
F 0 "R6" V 3900 5400 25  0000 L CNN
F 1 "140k" V 3950 5300 25  0000 L CNN
F 2 "Resistors_SMD:R_0603" H 3900 5450 50  0001 C CNN
F 3 "~" H 3900 5450 50  0001 C CNN
	1    3900 5450
	0    1    1    0   
$EndComp
$Comp
L Device:R_Small R14
U 1 1
P 4100 5650
F 0 "R14" V 4100 5600 25  0000 L CNN
F 1 "100k" V 4150 5500 25  0000 L CNN
F 2 "Resistors_SMD:R_0603" H 4100 5650 50  0001 C CNN
F 3 "~" H 4100 5650 50  0001 C CNN
	1    4100 5650
	1    0    0    -1  
$EndComp
$Comp
L Device:C_Small C6
U 1 1
P 4250 5650
F 0 "C6" V 4300 5550 25  0000 L CNN
F 1 "0.1uF" V 4300 5700 25  0000 L CNN
F 2 "Capacitors_SMD:C_0603" H 4250 5650 50  0001 C CNN
F 3 "~" H 4250 5650 50  0001 C CNN
	1    4250 5650
	1    0    0    -1  
$EndComp
Wire Wire Line
	4000 5450 4100 5450
Wire Wire Line
	4250 5450 4250 5550
Wire Wire Line
	4100 5550 4100 5450
Connection ~ 4100 5450
Wire Wire Line
	4100 5450 4250 5450
Wire Wire Line
	4100 5750 4100 5850
Wire Wire Line
	4100 5850 4250 5850
Wire Wire Line
	4250 5850 4250 5750
$Comp
L Device:R_Small R7
U 1 1
P 3900 5950
F 0 "R7" V 3900 5900 25  0000 L CNN
F 1 "500k" V 3950 5800 25  0000 L CNN
F 2 "Resistors_SMD:R_0603" H 3900 5950 50  0001 C CNN
F 3 "~" H 3900 5950 50  0001 C CNN
	1    3900 5950
	0    1    1    0   
$EndComp
$Comp
L Device:R_Small R15
U 1 1
P 4100 6150
F 0 "R15" V 4100 6100 25  0000 L CNN
F 1 "100k" V 4150 6000 25  0000 L CNN
F 2 "Resistors_SMD:R_0603" H 4100 6150 50  0001 C CNN
F 3 "~" H 4100 6150 50  0001 C CNN
	1    4100 6150
	1    0    0    -1  
$EndComp
$Comp
L Device:C_Small C7
U 1 1
P 4250 6150
F 0 "C7" V 4300 6050 25  0000 L CNN
F 1 "0.1uF" V 4300 6200 25  0000 L CNN
F 2 "Capacitors_SMD:C_0603" H 4250 6150 50  0001 C CNN
F 3 "~" H 4250 6150 50  0001 C CNN
	1    4250 6150
	1    0    0    -1  
$EndComp
Wire Wire Line
	4000 5950 4100 5950
Wire Wire Line
	4250 5950 4250 6050
Wire Wire Line
	4100 6050 4100 5950
Connection ~ 4100 5950
Wire Wire Line
	4100 5950 4250 5950
Wire Wire Line
	4100 6250 4100 6350
Wire Wire Line
	4100 6350 4250 6350
Wire Wire Line
	4250 6350 4250 6250
$Comp
L Device:R_Small R8
U 1 1
P 3900 6450
F 0 "R8" V 3900 6400 25  0000 L CNN
F 1 "500k" V 3950 6300 25  0000 L CNN
F 2 "Resistors_SMD:R_0603" H 3900 6450 50  0001 C CNN
F 3 "~" H 3900 6450 50  0001 C CNN
	1    3900 6450
	0    1    1    0   
$EndComp
$Comp
L Device:R_Small R16
U 1 1
P 4100 6650
F 0 "R16" V 4100 6600 25  0000 L CNN
F 1 "100k" V 4150 6500 25  0000 L CNN
F 2 "Resistors_SMD:R_0603" H 4100 6650 50  0001 C CNN
F 3 "~" H 4100 6650 50  0001 C CNN
	1    4100 6650
	1    0    0    -1  
$EndComp
$Comp
L Device:C_Small C8
U 1 1
P 4250 6650
F 0 "C8" V 4300 6550 25  0000 L CNN
F 1 "0.1uF" V 4300 6700 25  0000 L CNN
F 2 "Capacitors_SMD:C_0603" H 4250 6650 50  0001 C CNN
F 3 "~" H 4250 6650 50  0001 C CNN
	1    4250 6650
	1    0    0    -1  
$EndComp
Wire Wire Line
	4000 6450 4100 6450
Wire Wire Line
	4250 6450 4250 6550
Wire Wire Line
	4100 6550 4100 6450
Connection ~ 4100 6450
Wire Wire Line
	4100 6450 4250 6450
Wire Wire Line
	4100 6750 4100 6850
Wire Wire Line
	4100 6850 4250 6850
Wire Wire Line
	4250 6850 4250 6750
Wire Wire Line
	5650 4200 4850 4200
Wire Wire Line
	4850 4200 4850 3450
Wire Wire Line
	4850 3450 4250 3450
Connection ~ 4250 3450
Wire Wire Line
	5650 4300 4750 4300
Wire Wire Line
	4750 4300 4750 3950
Wire Wire Line
	4750 3950 4250 3950
Connection ~ 4250 3950
Wire Wire Line
	5650 4400 4750 4400
Wire Wire Line
	4750 4400 4750 4450
Wire Wire Line
	4750 4450 4250 4450
Connection ~ 4250 4450
Wire Wire Line
	5650 4500 4850 4500
Wire Wire Line
	4850 4500 4850 4950
Wire Wire Line
	4850 4950 4250 4950
Connection ~ 4250 4950
Wire Wire Line
	5650 4600 4950 4600
Wire Wire Line
	4950 4600 4950 5450
Wire Wire Line
	4950 5450 4250 5450
Connection ~ 4250 5450
Wire Wire Line
	5650 4700 5050 4700
Wire Wire Line
	5050 4700 5050 5950
Wire Wire Line
	5050 5950 4250 5950
Connection ~ 4250 5950
Wire Wire Line
	5650 4800 5150 4800
Wire Wire Line
	5150 4800 5150 6450
Wire Wire Line
	5150 6450 4250 6450
Connection ~ 4250 6450
Wire Wire Line
	2450 3050 3650 3050
Wire Wire Line
	3650 3050 3650 3450
Wire Wire Line
	3650 3450 3800 3450
Wire Wire Line
	2450 3150 3550 3150
Wire Wire Line
	3550 3150 3550 3950
Wire Wire Line
	3550 3950 3800 3950
Wire Wire Line
	2450 3250 3450 3250
Wire Wire Line
	3450 3250 3450 4450
Wire Wire Line
	3450 4450 3800 4450
Wire Wire Line
	2450 3350 3350 3350
Wire Wire Line
	3350 3350 3350 4950
Wire Wire Line
	3350 4950 3800 4950
Wire Wire Line
	2450 3450 3250 3450
Wire Wire Line
	3250 3450 3250 5450
Wire Wire Line
	3250 5450 3800 5450
Wire Wire Line
	2450 3550 3150 3550
Wire Wire Line
	3150 3550 3150 5950
Wire Wire Line
	3150 5950 3800 5950
Wire Wire Line
	2450 3650 3050 3650
Wire Wire Line
	3050 3650 3050 6450
Wire Wire Line
	3050 6450 3800 6450
Wire Wire Line
	4250 3350 4400 3350
Wire Wire Line
	4400 3350 4400 3850
Connection ~ 4250 3350
Wire Wire Line
	4250 6850 4400 6850
Connection ~ 4250 6850
Connection ~ 4400 6850
Wire Wire Line
	4400 6850 4400 7000
Wire Wire Line
	4250 6350 4400 6350
Connection ~ 4250 6350
Connection ~ 4400 6350
Wire Wire Line
	4400 6350 4400 6850
Wire Wire Line
	4250 5850 4400 5850
Connection ~ 4250 5850
Connection ~ 4400 5850
Wire Wire Line
	4400 5850 4400 6350
Wire Wire Line
	4250 5350 4400 5350
Connection ~ 4250 5350
Connection ~ 4400 5350
Wire Wire Line
	4400 5350 4400 5850
Wire Wire Line
	4250 4850 4400 4850
Connection ~ 4250 4850
Connection ~ 4400 4850
Wire Wire Line
	4400 4850 4400 5350
Wire Wire Line
	4250 4350 4400 4350
Connection ~ 4250 4350
Connection ~ 4400 4350
Wire Wire Line
	4400 4350 4400 4850
Wire Wire Line
	4250 3850 4400 3850
Connection ~ 4250 3850
Connection ~ 4400 3850
Wire Wire Line
	4400 3850 4400 4350
$Comp
L power:GND #PWR02
U 1 1
P 4400 7000
F 0 "#PWR02" H 4400 6750 50  0001 C CNN
F 1 "GND" H 4405 6827 50  0000 C CNN
F 2 "" H 4400 7000 50  0001 C CNN
F 3 "" H 4400 7000 50  0001 C CNN
	1    4400 7000
	1    0    0    -1  
$EndComp
Text Notes 8200 7100 0    25   ~ 0
Copyright (c) 2019 Peter Shabino\n\nPermission is hereby granted, free of charge, to any person obtaining a copy of this hardware, software, and associated documentation files \n(the "Product"), to deal in the Product without restriction, including without limitation the rights to use, copy, modify, merge, publish, \ndistribute, sublicense, and/or sell copies of the Product, and to permit persons to whom the Product is furnished to do so, subject to the \nfollowing conditions:\n\nThe above copyright notice and this permission notice shall be included in all copies or substantial portions of the Product.\n\nTHE PRODUCT IS PROVIDED "AS IS", WITHOUT WARRANTY OF ANY KIND, EXPRESS OR IMPLIED, INCLUDING BUT NOT LIMITED TO THE WARRANTIES OF \nMERCHANTABILITY, FITNESS FOR A PARTICULAR PURPOSE AND NONINFRINGEMENT. IN NO EVENT SHALL THE AUTHORS OR COPYRIGHT HOLDERS BE LIABLE \nFOR ANY CLAIM, DAMAGES OR OTHER LIABILITY, WHETHER IN AN ACTION OF CONTRACT, TORT OR OTHERWISE, ARISING FROM, OUT OF OR IN CONNECTION \nWITH THE PRODUCT OR THE USE OR OTHER DEALINGS IN THE PRODUCT.
$Comp
L metroid:Metroid icon1
U 1 1
P 7050 6700
F 0 "icon1" H 7075 6753 60  0000 L CNN
F 1 "Metroid" H 7075 6647 60  0000 L CNN
F 2 "PJS-icons:metroid" H 7050 6700 60  0001 C CNN
F 3 "" H 7050 6700 60  0000 C CNN
	1    7050 6700
	1    0    0    -1  
$EndComp
Text Notes 4700 2200 1    25   ~ 0
75m
$Comp
L Device:R_Shunt R17
U 1 1
P 4600 2200
F 0 "R17" V 4600 2250 25  0000 R CNN
F 1 "LVK12R075DER" V 4500 2325 25  0000 R CNN
F 2 "PJS_smt_parts:LVK12" V 4530 2200 50  0001 C CNN
F 3 "~" H 4600 2200 50  0001 C CNN
	1    4600 2200
	1    0    0    1   
$EndComp
Wire Wire Line
	5350 1900 4600 1900
Wire Wire Line
	5350 1900 5350 2000
Wire Wire Line
	4600 2000 4600 1900
Connection ~ 4600 1900
Wire Wire Line
	4600 1900 2750 1900
Wire Wire Line
	4750 2300 4850 2300
Wire Wire Line
	4850 2300 4850 2500
Wire Wire Line
	4850 2500 5150 2500
Connection ~ 5150 2500
Wire Wire Line
	5150 2100 5650 2100
Wire Wire Line
	2450 2750 2750 2750
Wire Wire Line
	2750 1900 2750 2750
Wire Wire Line
	2450 2550 4600 2550
Wire Wire Line
	4600 2550 4600 2400
Text Notes 3600 2800 0    50   ~ 0
Note if your dealing with higher currnets \nR17 resistor can be replaced with 10mili Ohm\nfor higher max currents
$EndSCHEMATC
